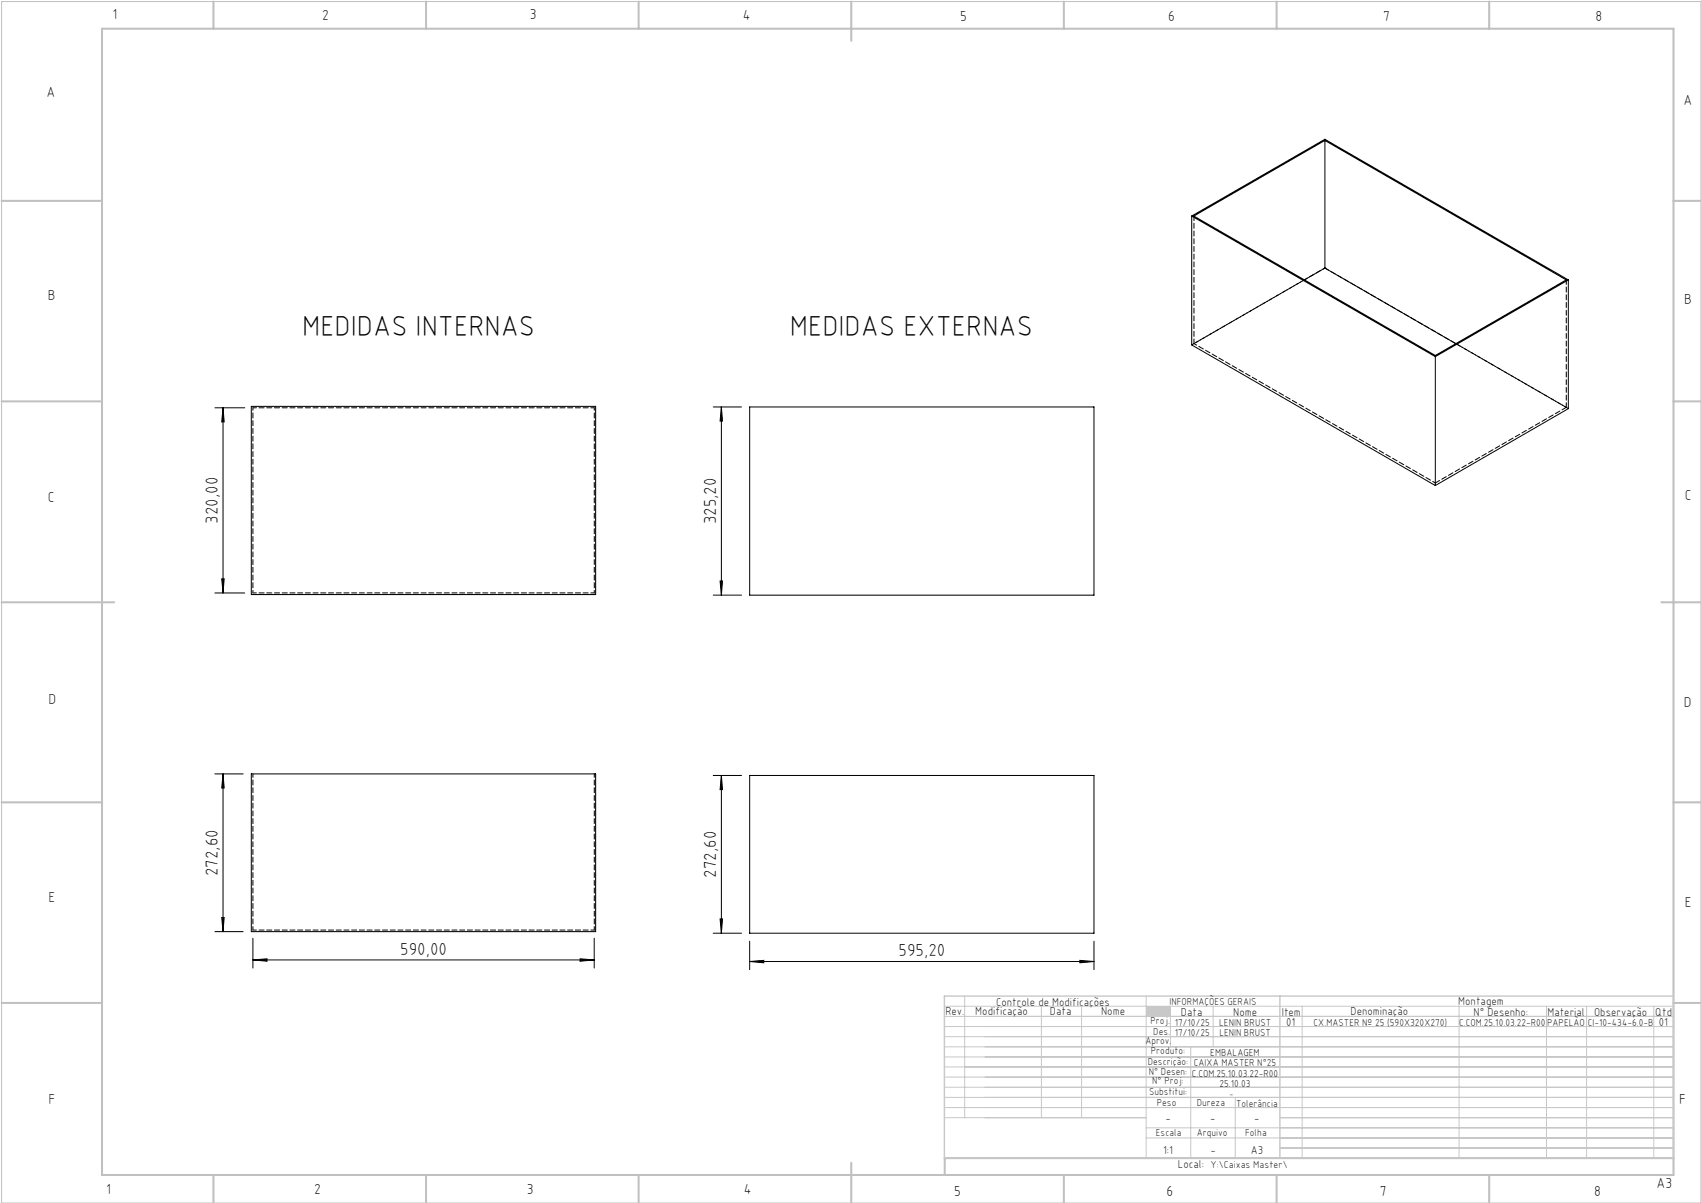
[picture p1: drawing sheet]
<svg xmlns="http://www.w3.org/2000/svg" width="420mm" height="297mm" viewBox="0 0 420 297" stroke-linecap="round" stroke-linejoin="round" font-family="sans-serif">
<path d="M.4 .4h419.6v296.6h-419.6z" fill="none" stroke="#c0c0c0" stroke-width=".25"/>
<g fill="none" stroke="#c0c0c0" stroke-width=".5">
<path d="M25.2 7.1h388v283h-388zM52.7 .4v6.7M105.2 .4v6.7M157.7 .4v6.7M210.2 .4v9.7M262.7 .4v6.7M315.2 .4v6.7M367.7 .4v6.7M.4 49.6h24.8M413.2 49.6h6.8M.4 99.1h24.8M413.2 99.1h6.8"/>
<path d="M.4 148.7h27.8M410.2 148.7h9.8M.4 198.1h24.8M413.2 198.1h6.8M.4 247.6h24.8M413.2 247.6h6.8M52.7 290.1v6.9M105.2 290.1v6.9M157.7 290.1v6.9M210.2 287.1v9.9M262.7 290.1v6.9M315.2 290.1v6.9"/>
<path d="M367.7 290.1v6.9M413.2 285.9h-179.9v4.2"/>
</g>
<g fill="none" stroke="#c3c8d2" stroke-width=".25">
<path d="M233.2 250.9h180M233.2 248.4h180M233.2 253.4h180M233.2 255.9h180M233.2 258.4h180M238.2 245.9v30M257.1 248.4v27.5M267.1 248.4v27.5M283 245.9v40M289 248.4v10M294 258.4v27.5M299.5 248.4v10"/>
<path d="M321.5 248.4v37.5M360.3 248.4v37.5M381.8 248.4v37.5M391.8 248.4v37.5M408.3 248.4v37.5M233.2 260.9h180M233.2 263.4h180M233.2 265.9h180M233.2 268.4h180M233.2 270.9h180M233.2 273.4h180M233.2 275.9h49.8"/>
<path d="M283 278.4h130.2M305 270.9v15M316 275.9h97.2M283 280.9h130.2M316 283.4h97.2"/>
</g>
<path d="M233.2 245.9h180v40h-180zM316 245.9v40" fill="none" stroke="#c3c8d2" stroke-width=".35"/>
<path d="M283 248.4h6v2.5h-6z" fill-rule="evenodd" fill="#c3c8d2"/>
<g fill="none" stroke="#000" stroke-width=".25">
<path d="M327.1 34.7v31.5M294.3 53.3v31.9l60.1 34.7M294.3 53.3l60.1 34.7M294.3 53.3l32.8-18.9 60.1 34.7M294.8 53.3l32.3-18.6 59.6 34.4-32.3 18.7zM327.1 66.2l32.3 18.6M327.1 66.2l-5 2.9M387.2 69.1l-32.8 18.9M387.2 69.1v31.8l-32.8 19M354.4 88v31.9M53.1 100.7h7.3M55.1 100.7v45.7"/>
<path d="M55.1 100.7l.3 3.5h-.6zM62.1 100.3h85v46.5h-85zM176.1 100.5h7M178.1 100.5l.3 3.5h-.6zM178.1 100.5v46.4M185.1 100.5h85v46.4h-85zM53.1 146.4h7.3M54.8 142.9h.6l-.3 3.5zM176.1 146.9h7M177.8 143.4h.6l-.3 3.5zM53.1 191.1h6.9M55.1 191.1v38.9"/>
<path d="M55.1 191.1l.3 3.5h-.6zM62.1 191.1h85v38.9h-85zM176.1 191.4h7M178.1 191.4l.3 3.5h-.6zM178.1 191.4v39M185.1 191.4h85v39h-85zM53.1 230h6.9M54.8 226.5h.6l-.3 3.5zM62.4 237l3.5-.3v.6zM62.4 231.6v7.4M62.4 237h84.3M143.2 236.7l3.5 .3-3.5 .3z"/>
<path d="M146.7 231.6v7.4M176.1 230.4h7M177.8 226.9h.6l-.3 3.5zM185.1 237.4l3.5-.3v.6zM185.1 232.4v7M185.1 237.4h85M266.6 237.1l3.5 .3-3.5 .3zM270.1 232.4v7"/>
</g>
<g fill="#000">
<path d="M54.8 142.9h.6l-.3 3.5zM55.1 100.7l.3 3.5h-.6zM177.8 143.4h.6l-.3 3.5zM178.1 100.5l.3 3.5h-.6z"/>
<path d="M55.1 191.1l.3 3.5h-.6zM54.8 226.5h.6l-.3 3.5zM178.1 191.4l.3 3.5h-.6zM177.8 226.9h.6l-.3 3.5z"/>
<path d="M62.4 237l3.5-.3v.6zM143.2 236.7l3.5 .3-3.5 .3zM185.1 237.4l3.5-.3v.6zM266.6 237.1l3.5 .3-3.5 .3z"/>
</g>
<path d="M62.4 100.7h84.3M146.7 146.4h-84.3M62.4 191v38.6M146.7 191v38.6M62.4 229.6h84.3" fill="none" stroke="#000" stroke-width=".25" stroke-dasharray="1.3 .6" stroke-dashoffset=".4"/>
<path d="M146.7 100.7v45.7M62.4 146.4v-45.7" fill="none" stroke="#000" stroke-width=".25" stroke-dasharray="1.3 .6" stroke-dashoffset=".6"/>
<path d="M327.1 34.4v.3M327.1 66.2h.1M354.4 87.7v.3" fill="none" stroke="#000" stroke-width=".25" stroke-dasharray="1.3 .6"/>
<path d="M294.8 53.3v31.5M322.1 69.1l-27.3 15.7M386.7 69.1v31.5M354.4 119.2l32.3-18.6M386.7 100.6l-27.2-15.8" fill="none" stroke="#000" stroke-width=".25" stroke-dasharray="1.3 .6" stroke-dashoffset=".1"/>
<path d="M294.8 84.8l59.6 34.4" fill="none" stroke="#000" stroke-width=".25" stroke-dasharray="1.3 .6" stroke-dashoffset=".5"/>
<path d="M387.3 100.9l-60.2-34.7" fill="none" stroke="#000" stroke-width=".25" stroke-dasharray="1.3 .6" stroke-dashoffset=".2"/>
<path d="M327.1 66.2l-32.8 18.9" fill="none" stroke="#000" stroke-width=".25" stroke-dasharray="1.3 .6" stroke-dashoffset=".7"/>
<g font-size="7.1">
<text x="74.6" y="82.9">MEDIDAS INTERNAS</text>
<text x="195" y="82.9">MEDIDAS EXTERNAS</text>
</g>
<g font-size="4.3">
<text x="53.8" y="129.3" transform="rotate(-90 53.8 129.3)">320,00</text>
<text x="176.8" y="129.5" transform="rotate(-90 176.8 129.5)">325,20</text>
<text x="53.8" y="216.3" transform="rotate(-90 53.8 216.3)">272,60</text>
<text x="176.8" y="216.7" transform="rotate(-90 176.8 216.7)">272,60</text>
<text x="98.8" y="235.7">590,00</text>
<text x="221.9" y="236.1">595,20</text>
</g>
<g font-size="3.6">
<text x="27.8" y="4.8">1</text>
<text x="79.5" y="4.9">2</text>
<text x="130.8" y="4.8">3</text>
<text x="183.4" y="4.9">4</text>
<text x="237.1" y="5.1">5</text>
<text x="288.4" y="5.2">6</text>
<text x="341.5" y="5.1">7</text>
<text x="394" y="5.2">8</text>
<text x="11.5" y="24">A</text>
<text x="415.7" y="25.8">A</text>
<text x="11.8" y="74.1">B</text>
<text x="415.8" y="75.1">B</text>
<text x="11.8" y="124">C</text>
<text x="416" y="123.5">C</text>
<text x="12" y="173.7">D</text>
<text x="415.8" y="174.7">D</text>
<text x="12" y="222.6">E</text>
<text x="416" y="223.9">E</text>
<text x="12" y="272.6">F</text>
<text x="414.6" y="272.6">F</text>
<text x="409" y="293.3">A3</text>
<text x="26.2" y="294.8">1</text>
<text x="77.6" y="294.8">2</text>
<text x="130.1" y="294.8">3</text>
<text x="183.7" y="294.7">4</text>
<text x="235.6" y="295.2">5</text>
<text x="288" y="295.2">6</text>
<text x="340.7" y="295.2">7</text>
<text x="393.6" y="295.2">8</text>
</g>
<g font-size="2.9">
<text x="240.8" y="250.6">Modificação</text>
<text x="259.2" y="250.6">Data</text>
<text x="271.9" y="250.6">Nome</text>
<text x="290.9" y="288.4">Local:</text>
</g>
<g font-size="2.8">
<text x="233.4" y="250.6">Rev.</text>
<text x="246" y="248.4">Controle de Modificações</text>
<text x="291.6" y="250.8">Data</text>
<text x="304.5" y="250.8">Nome</text>
<text x="316.5" y="250.9">Item</text>
<text x="333.5" y="250.5">Denominação</text>
<text x="360.1" y="248.2">Montagem</text>
<text x="363.9" y="250.8">N° Desenho:</text>
<text x="382.1" y="250.8">Material</text>
<text x="393.6" y="250.8">Observação</text>
<text x="408.7" y="250.9">Qtd</text>
<text x="317.6" y="253.3">01</text>
<text x="409.6" y="253.3">01</text>
<text x="287.7" y="276.9">-</text>
<text x="298.8" y="276.9">-</text>
<text x="309.7" y="276.9">-</text>
<text x="287.2" y="284.8">1:1</text>
<text x="298.9" y="284.8">-</text>
<text x="308.8" y="284.8">A3</text>
</g>
<g font-size="2.5">
<text x="288.7" y="248.2">INFORMAÇÕES GERAIS</text>
<text x="282.8" y="257.8">Aprov.</text>
<text x="284.1" y="252.9">Proj.</text>
<text x="284.8" y="255.4">Des.</text>
<text x="290.1" y="255.8">17/10/25</text>
<text x="290.1" y="253.3">17/10/25</text>
<text x="301" y="253.3">LENIN BRUST</text>
<text x="301.1" y="255.8">LENIN BRUST</text>
<text x="324.3" y="253.3">CX.MASTER Nº 25 (590X320X270)</text>
<text x="360.3" y="253.3">C.COM.25.10.03.22-R00</text>
<text x="382" y="253.3">PAPELÃO</text>
<text x="392" y="253.3">CI-10-434-6.0-B</text>
<text x="283.4" y="262.9">Descrição:</text>
<text x="284.2" y="260.3">Produto:</text>
<text x="294.7" y="263.3">CAIXA MASTER N°25</text>
<text x="298.8" y="260.7">EMBALAGEM</text>
<text x="283.7" y="265.4">N° Desen:</text>
<text x="284.5" y="267.7">N° Proj:</text>
<text x="294.3" y="265.9">C.COM.25.10.03.22-R00</text>
<text x="301.1" y="268.3">25.10.03</text>
<text x="283.7" y="270.4">Substitui:</text>
<text x="285.6" y="273">Peso</text>
<text x="295.5" y="273">Dureza</text>
<text x="305.2" y="273.3">Tolerância</text>
<text x="285.4" y="280.4">Escala</text>
<text x="295.5" y="280.4">Arquivo</text>
<text x="307.5" y="280.4">Folha</text>
<text x="298.9" y="288.4">Y:\Caixas Master\</text>
</g>
<text font-size="2.1" x="303.5" y="270.9">-</text>
</svg>
